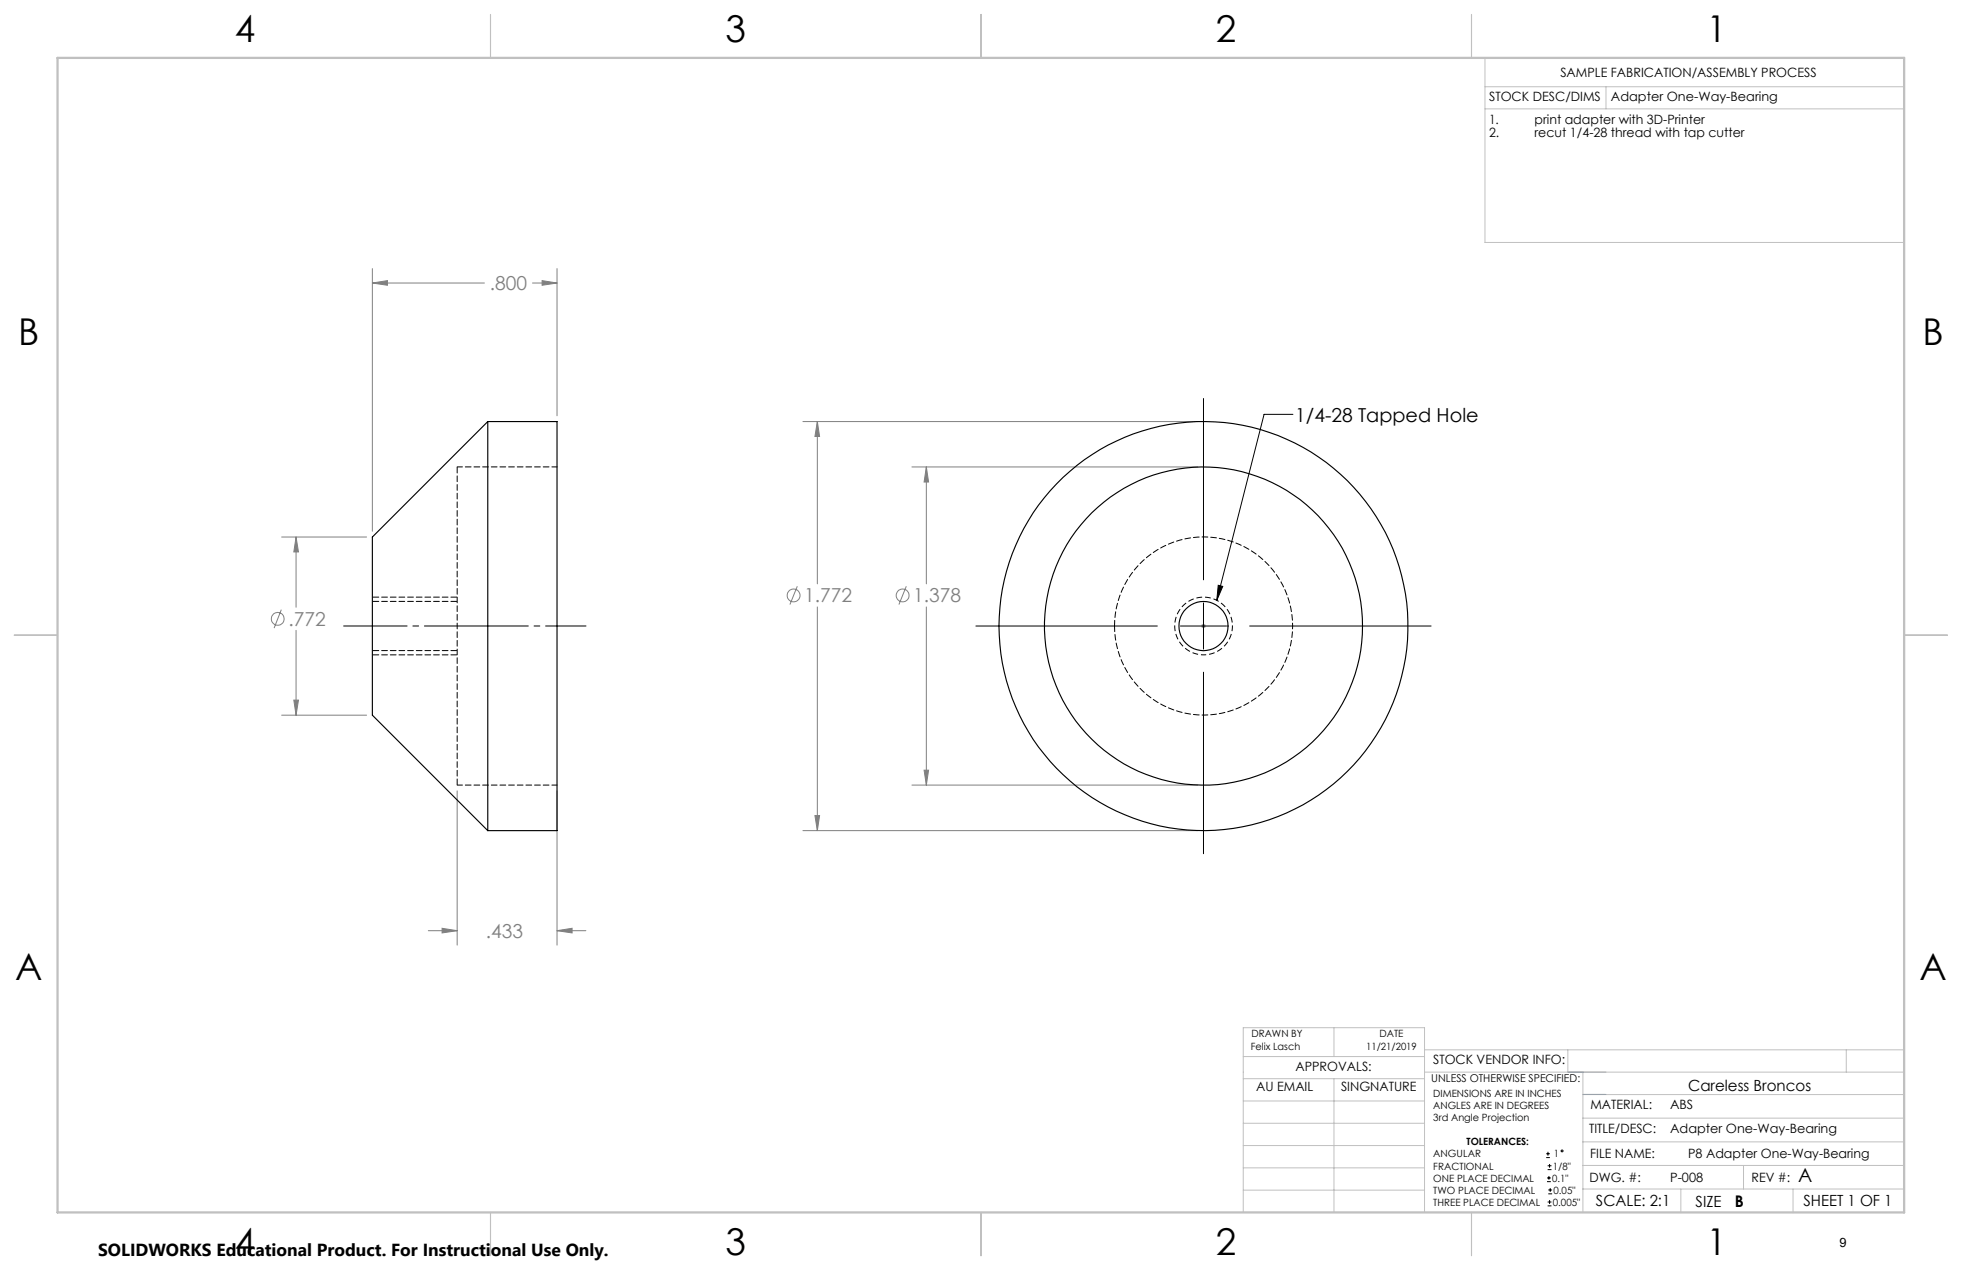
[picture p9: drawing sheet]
<svg xmlns="http://www.w3.org/2000/svg" width="432mm" height="279mm" viewBox="0 0 432 279" stroke-linecap="round" stroke-linejoin="round" font-family="sans-serif">
<g fill="none" stroke="#808080" stroke-width=".22">
<path d="M82 59.1v57.8M122.6 59.1v32.4M82 62.3l3.3-.6v1.1zM82 62.3h24.6M117.2 62.3h5.4M119.3 61.7l3.3 .6-3.3 .5zM176.7 92.7h86.9M179.9 92.7l.5 3.3h-1zM179.9 92.7v35.7M62 118.1h18.7M65.2 118.1l.5 3.3h-1zM65.2 118.1v15.5"/>
<path d="M200.7 102.7h62.9M203.9 102.7l.5 3.3h-1zM203.9 102.7v25.7M61.9 134.1l-1.6 4.1M65.2 138.7v18.6M175.5 129l-1.7 4M179.9 133.5v49.2M199.5 129l-1.7 4M203.9 133.5v39.2M264.4 137.7h1M264.5 137.4l.7 .7M264.9 137.2v1.1"/>
<path d="M265.2 137.4l-.7 .7M62 157.3h18.7M64.7 154h1l-.5 3.3zM100.6 174v33.9M122.6 174v33.9M179.4 179.4h1l-.5 3.3zM200.7 172.7h62.9M203.4 169.4h1l-.5 3.3zM176.7 182.7h86.9M94.3 204.8h6.3M97.3 204.2l3.3 .6-3.3 .4zM122.6 204.8l3.3-.6v1z"/>
<path d="M122.6 204.8h6.3"/>
<circle cx="61.1" cy="136.1" r="1.41"/>
<circle cx="174.7" cy="131" r="1.41"/>
<circle cx="198.7" cy="131" r="1.41"/>
</g>
<g fill="none" stroke="#000" stroke-width=".22">
<path d="M264.9 87.7v39.9M284.6 91.2h-6.4l-10.4 40.9M214.8 137.7h39.9M259.8 137.7h10.1M264.9 132.6v10.2M268.1 128.8l1 .2-1.3 3.1zM275 137.7h40M264.9 147.9v39.9M340.3 254.7h.8M340.3 253.8h.8M340.5 260h.8M340.5 259.2h.8"/>
<path d="M340.6 257.3h.9M340.6 256.5h.9M340.7 253.4v.8M340.9 258.7v.8M341 256.1v.8M340.6 265.3h.9M340.6 264.4h.9M340.7 262.6h.9M340.7 261.8h.9M341 264v.9M341.2 261.4v.8"/>
<circle cx="343.8" cy="253.2" r=".2"/>
</g>
<path d="M264.9 144.1a6.4 6.4 0 0 0 5.5-9.5 6.4 6.4 0 0 0-10.9-.3 6.4 6.4 0 0 0 5 9.8h.4" fill="none" stroke="#000" stroke-width=".22" stroke-dasharray="1.3 .6" stroke-dashoffset=".7" stroke-linecap="butt"/>
<path d="M129 137.7h-21.6" fill="none" stroke="#000" stroke-width=".22" stroke-dasharray="15.2 1.3 1.3 1.3" stroke-dashoffset="6.3"/>
<path d="M107.4 137.7h-31.8" fill="none" stroke="#000" stroke-width=".22" stroke-dasharray="15.2 1.3 1.3 1.3" stroke-dashoffset="1.3"/>
<g fill="none" stroke="#c0c0c0" stroke-width=".22">
<path d="M326.8 19.1h92.3M326.8 12.7v40.6h92.3M353.4 19.1v4.9M326.8 24h92.3M273.6 232.4h39.9M273.6 237.3h39.9M293.6 226.1v6.3M293.6 237.3v29.4M313.5 235.9h105.6M313.5 231h105.6M345.1 231v4.9M348.4 235.9v30.9"/>
<path d="M406.3 231v4.9M273.6 242.2h39.9M273.6 247.1h39.9M273.6 252h39.9M273.6 256.9h39.9M348.4 246h70.7M348.4 256.4h70.7M348.4 251.2h70.7M348.4 240.8h70.7M383.7 256.4v5.2M273.6 261.8h39.9M313.5 266.7v-40.6h-39.9v40.6h74.4"/>
<path d="M348.4 261.6h70.7M369.9 261.6v5.2M394.6 261.6v5.2"/>
</g>
<path d="M108 3.2v9.5M215.9 3.2v9.5M323.8 3.2v9.5M3.1 139.7h9.6M419.1 139.7h9.5M108 266.7v9.6M215.9 266.7v9.6M323.8 266.7v9.6" fill="none" stroke="#c0c0c0" stroke-width=".25"/>
<path d="M12.7 12.7h406.4v254h-406.4z" fill="none" stroke="#c0c0c0" stroke-width=".5"/>
<path d="M345.1 235.9h8.3M348.4 240.8h5" fill="none" stroke="#53a9ff" stroke-width=".22"/>
<path d="M82 131.4h18.6M82 144.1h18.6" fill="none" stroke="#000" stroke-width=".22" stroke-dasharray="1.3 .6" stroke-dashoffset="-.1"/>
<path d="M82 62.3l3.3-.6v1.1zM119.3 61.7l3.3 .6-3.3 .5zM97.3 204.2l3.3 .6-3.3 .4zM122.6 204.8l3.3-.6v1zM65.2 118.1l.5 3.3h-1zM64.7 154h1l-.5 3.3zM179.9 92.7l.5 3.3h-1zM179.4 179.4h1l-.5 3.3zM203.9 102.7l.5 3.3h-1zM203.4 169.4h1l-.5 3.3z" fill="#808080"/>
<path d="M268.1 128.8l1 .2-1.3 3.1z" fill="#000"/>
<g fill="none" stroke="#000" stroke-width=".25">
<path d="M107.4 92.7h15.2v90h-15.2M107.4 92.7v90M107.4 92.7l-25.4 25.4v39.2l25.4 25.4"/>
<circle cx="264.9" cy="137.7" r="45"/>
<circle cx="264.9" cy="137.7" r="35"/>
<circle cx="264.9" cy="137.7" r="5.4"/>
</g>
<path d="M100.6 102.7v70M100.6 132.3h-18.6M82 143.1h18.6" fill="none" stroke="#000" stroke-width=".22" stroke-dasharray="1.3 .6" stroke-dashoffset="-.1"/>
<path d="M122.6 102.7h-22M100.6 172.7h22" fill="none" stroke="#000" stroke-width=".22" stroke-dasharray="1.3 .6" stroke-dashoffset=".1"/>
<path d="M245.3 137.7a19.6 19.6 0 0 1 29-17.2 19.6 19.6 0 0 1 1.1 33.7 19.6 19.6 0 0 1-30.1-15.1v-1.4" fill="none" stroke="#000" stroke-width=".22" stroke-dasharray="1.3 .6"/>
<g font-size="8.1">
<text x="51.7" y="9.3">4</text>
<text x="159.7" y="9.3">3</text>
<text x="267.6" y="9.3">2</text>
<text x="375.6" y="9.3">1</text>
<text x="4" y="76">B</text>
<text x="423.1" y="76">B</text>
<text x="3.3" y="215.7">A</text>
<text x="422.4" y="215.7">A</text>
<text x="51.7" y="276">4</text>
<text x="159.7" y="276">3</text>
<text x="267.6" y="276">2</text>
<text x="375.6" y="276">1</text>
</g>
<g font-size="4.2" fill="#808080">
<text x="107.8" y="63.8">.800</text>
<text x="63.5" y="137.7">.772</text>
<text x="177" y="132.5">1.772</text>
<text x="201" y="132.5">1.378</text>
<text x="106.9" y="206.3">.433</text>
</g>
<g font-size="4.2">
<text x="285.1" y="92.8">1/4-28 Tapped Hole</text>
<text x="395.8" y="260">A</text>
</g>
<text font-size="3.8" x="21.6" y="276.3">SOLIDWORKS Educational Product. For Instructional Use Only.</text>
<text font-size="3.5" x="381.8" y="265.6">B</text>
<g font-size="3.4">
<text x="371.5" y="240.1">Careless Broncos</text>
<text x="351.2" y="265.2">SCALE: 2:1</text>
<text x="373.2" y="265.6">SIZE</text>
<text x="396.9" y="265.2">SHEET 1 OF 1</text>
</g>
<g font-size="2.8">
<text x="343.4" y="16.9">SAMPLE FABRICATION/ASSEMBLY PROCESS</text>
<text x="327.7" y="22.3">STOCK DESC/DIMS</text>
<text x="354.5" y="22.2">Adapter One-Way-Bearing</text>
<text x="327.7" y="27.3">1.</text>
<text x="337.7" y="27.3">print adapter with 3D-Printer</text>
<text x="327.7" y="30.1">2.</text>
<text x="337.7" y="30.1">recut 1/4-28 thread with tap cutter</text>
<text x="285.1" y="235.7">APPROVALS:</text>
<text x="315.4" y="234.1">STOCK VENDOR INFO:</text>
<text x="276.4" y="240.1">AU EMAIL</text>
<text x="295.1" y="240.1">SINGNATURE</text>
<text x="350" y="244.1">MATERIAL:</text>
<text x="367.6" y="244.1">ABS</text>
<text x="349.7" y="249.2">TITLE/DESC:</text>
<text x="367.6" y="249.2">Adapter One-Way-Bearing</text>
<text x="350" y="254.7">FILE NAME:</text>
<text x="371.5" y="254.8">P8 Adapter One-Way-Bearing</text>
<text x="349.8" y="260">DWG. #:</text>
<text x="367.6" y="260">P-008</text>
<text x="385.5" y="260">REV #:</text>
<text x="404.8" y="274.3">9</text>
</g>
<text font-size="2.4" x="315" y="238.1">UNLESS OTHERWISE SPECIFIED:</text>
<g font-size="2.2">
<text x="275.3" y="231.1">Felix Lasch</text>
<text x="275.4" y="228.2">DRAWN BY</text>
<text x="300.7" y="231.1">11/21/2019</text>
<text x="303.6" y="228.2">DATE</text>
<text x="315.4" y="241.4">DIMENSIONS ARE IN INCHES</text>
<text x="315.4" y="244">ANGLES ARE IN DEGREES</text>
<text x="315.4" y="246.7">3rd Angle Projection</text>
<text x="322.8" y="252">TOLERANCES:</text>
<text x="315.4" y="254.6">ANGULAR</text>
<text x="315.4" y="257.3">FRACTIONAL</text>
<text x="341.8" y="257.3">1/8&quot;</text>
<text x="342" y="254.6">1</text>
<text x="315.4" y="262.6">TWO PLACE DECIMAL</text>
<text x="315.4" y="260">ONE PLACE DECIMAL</text>
<text x="341.6" y="260">0.1&quot;</text>
<text x="341.9" y="262.6">0.05&quot;</text>
<text x="315.4" y="265.3">THREE PLACE DECIMAL</text>
<text x="341.8" y="265.3">0.005&quot;</text>
</g>
</svg>
